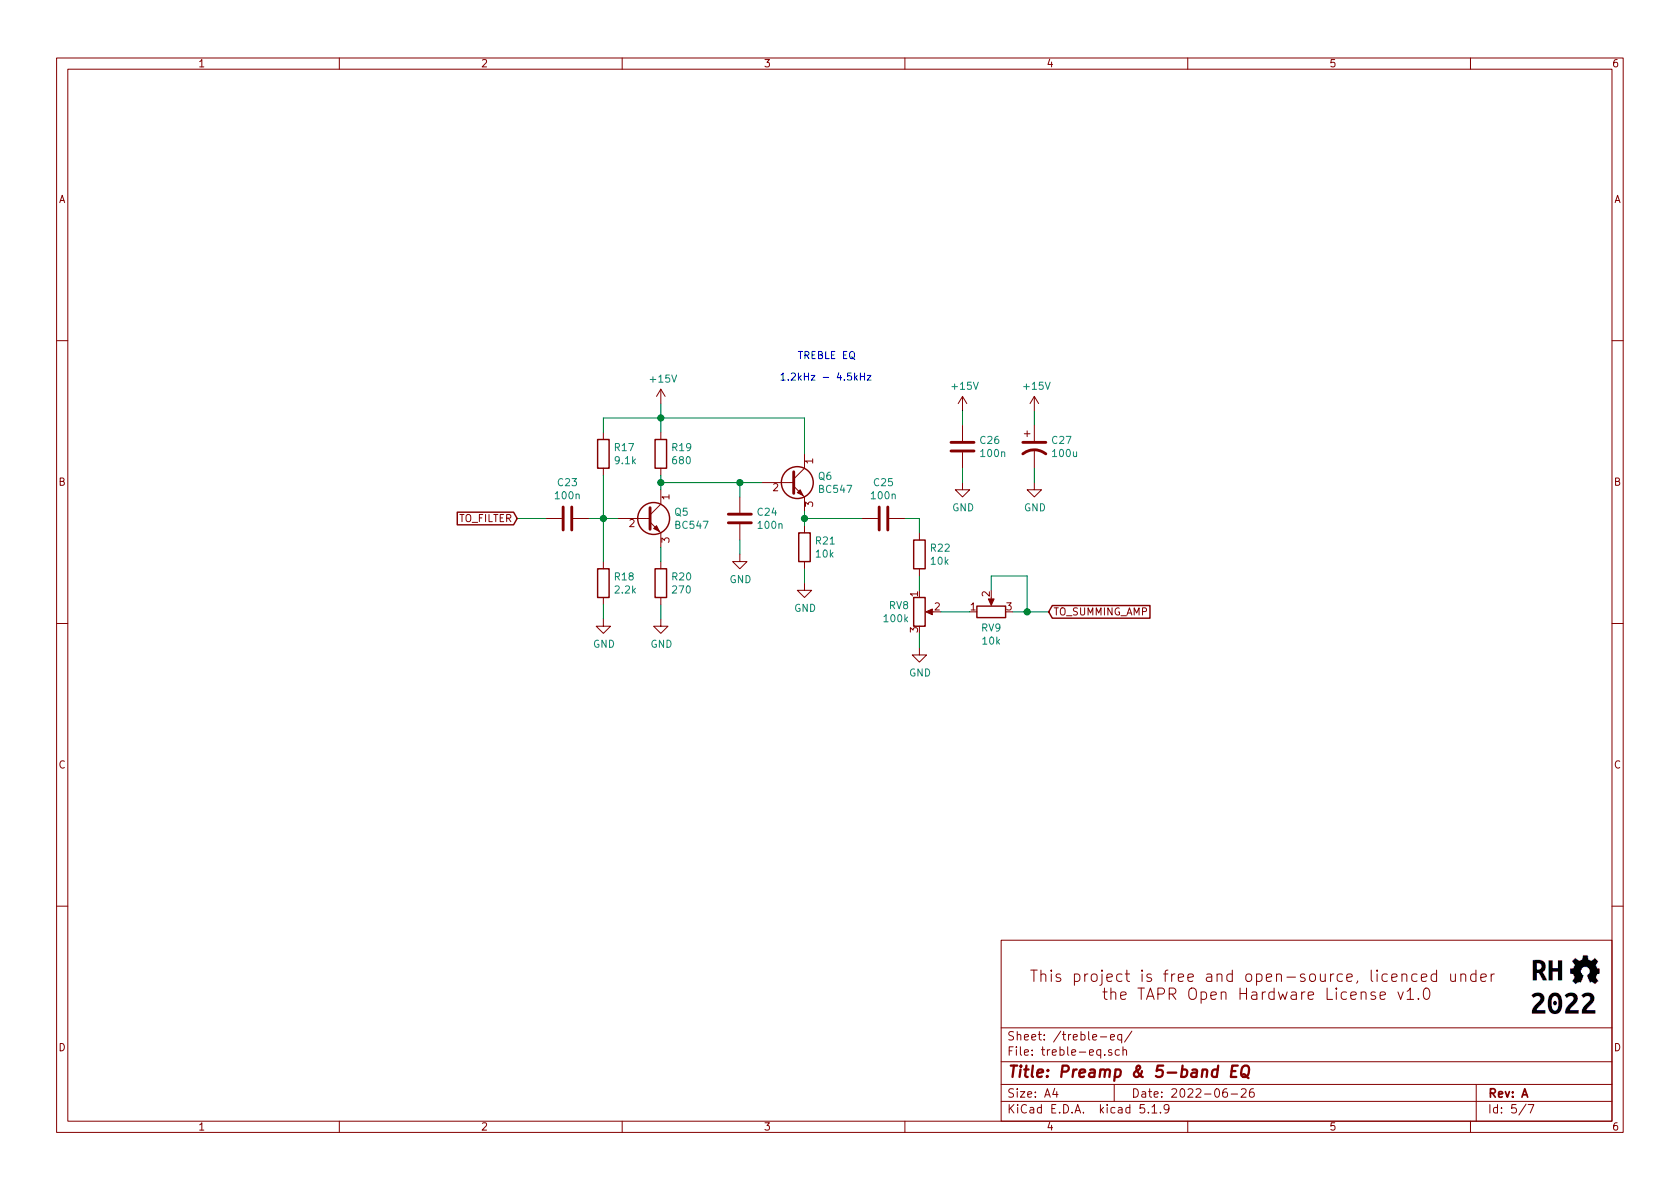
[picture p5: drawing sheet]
EESchema Schematic File Version 4
EELAYER 30 0
EELAYER END
$Descr A4 11693 8268
encoding utf-8
Sheet 5 7
Title "Preamp & 5-band EQ"
Date "2022-06-26"
Rev "A"
Comp ""
Comment1 ""
Comment2 ""
Comment3 ""
Comment4 ""
$EndDescr
$Comp
L Device:R R?
U 1 1
P 4600 3150
AR Path="/61028EB6/61107F30" Ref="R?"  Part="1" 
AR Path="/61104DB2/61107F30" Ref="R19"  Part="1" 
F 0 "R19" H 4670 3196 50  0000 L CNN
F 1 "680" H 4670 3105 50  0000 L CNN
F 2 "Resistor_THT:R_Axial_DIN0207_L6.3mm_D2.5mm_P2.54mm_Vertical" V 4530 3150 50  0001 C CNN
F 3 "~" H 4600 3150 50  0001 C CNN
	1    4600 3150
	1    0    0    -1  
$EndComp
$Comp
L Device:R R?
U 1 1
P 4200 3150
AR Path="/61028EB6/61107F36" Ref="R?"  Part="1" 
AR Path="/61104DB2/61107F36" Ref="R17"  Part="1" 
F 0 "R17" H 4270 3196 50  0000 L CNN
F 1 "9.1k" H 4270 3105 50  0000 L CNN
F 2 "Resistor_THT:R_Axial_DIN0207_L6.3mm_D2.5mm_P2.54mm_Vertical" V 4130 3150 50  0001 C CNN
F 3 "~" H 4200 3150 50  0001 C CNN
	1    4200 3150
	1    0    0    -1  
$EndComp
Wire Wire Line
	4100 3600 4200 3600
Wire Wire Line
	4200 3300 4200 3600
Connection ~ 4200 3600
Wire Wire Line
	4200 3600 4300 3600
Wire Wire Line
	4600 3300 4600 3350
Wire Wire Line
	4200 3000 4200 2900
Wire Wire Line
	4200 2900 4600 2900
Wire Wire Line
	4600 2900 4600 3000
$Comp
L Device:R R?
U 1 1
P 4600 4050
AR Path="/61028EB6/61107F44" Ref="R?"  Part="1" 
AR Path="/610E7A85/61107F44" Ref="R?"  Part="1" 
AR Path="/61104DB2/61107F44" Ref="R20"  Part="1" 
F 0 "R20" H 4670 4096 50  0000 L CNN
F 1 "270" H 4670 4005 50  0000 L CNN
F 2 "Resistor_THT:R_Axial_DIN0207_L6.3mm_D2.5mm_P2.54mm_Vertical" V 4530 4050 50  0001 C CNN
F 3 "~" H 4600 4050 50  0001 C CNN
	1    4600 4050
	1    0    0    -1  
$EndComp
$Comp
L Device:R R?
U 1 1
P 4200 4050
AR Path="/61028EB6/61107F4A" Ref="R?"  Part="1" 
AR Path="/61104DB2/61107F4A" Ref="R18"  Part="1" 
F 0 "R18" H 4270 4096 50  0000 L CNN
F 1 "2.2k" H 4270 4005 50  0000 L CNN
F 2 "Resistor_THT:R_Axial_DIN0207_L6.3mm_D2.5mm_P2.54mm_Vertical" V 4130 4050 50  0001 C CNN
F 3 "~" H 4200 4050 50  0001 C CNN
	1    4200 4050
	1    0    0    -1  
$EndComp
Wire Wire Line
	4200 3900 4200 3600
Wire Wire Line
	4200 4200 4200 4300
Wire Wire Line
	4600 4200 4600 4300
$Comp
L power:GND #PWR?
U 1 1
P 4200 4300
AR Path="/61028EB6/61107F53" Ref="#PWR?"  Part="1" 
AR Path="/61104DB2/61107F53" Ref="#PWR0144"  Part="1" 
F 0 "#PWR0144" H 4200 4050 50  0001 C CNN
F 1 "GND" H 4205 4127 50  0000 C CNN
F 2 "" H 4200 4300 50  0001 C CNN
F 3 "" H 4200 4300 50  0001 C CNN
	1    4200 4300
	1    0    0    -1  
$EndComp
$Comp
L power:GND #PWR?
U 1 1
P 4600 4300
AR Path="/61028EB6/61107F59" Ref="#PWR?"  Part="1" 
AR Path="/61104DB2/61107F59" Ref="#PWR0145"  Part="1" 
F 0 "#PWR0145" H 4600 4050 50  0001 C CNN
F 1 "GND" H 4605 4127 50  0000 C CNN
F 2 "" H 4600 4300 50  0001 C CNN
F 3 "" H 4600 4300 50  0001 C CNN
	1    4600 4300
	1    0    0    -1  
$EndComp
Wire Wire Line
	4600 3800 4600 3900
Wire Wire Line
	4600 3350 5150 3350
Connection ~ 4600 3350
Wire Wire Line
	4600 3350 4600 3400
Wire Wire Line
	5150 3450 5150 3350
Connection ~ 5150 3350
Wire Wire Line
	5150 3350 5300 3350
Wire Wire Line
	5150 3750 5150 3850
$Comp
L power:GND #PWR?
U 1 1
P 5150 3850
AR Path="/61028EB6/61107F67" Ref="#PWR?"  Part="1" 
AR Path="/61104DB2/61107F67" Ref="#PWR0146"  Part="1" 
F 0 "#PWR0146" H 5150 3600 50  0001 C CNN
F 1 "GND" H 5155 3677 50  0000 C CNN
F 2 "" H 5150 3850 50  0001 C CNN
F 3 "" H 5150 3850 50  0001 C CNN
	1    5150 3850
	1    0    0    -1  
$EndComp
$Comp
L Device:R R?
U 1 1
P 5600 3800
AR Path="/61028EB6/61107F73" Ref="R?"  Part="1" 
AR Path="/610E7A85/61107F73" Ref="R?"  Part="1" 
AR Path="/61104DB2/61107F73" Ref="R21"  Part="1" 
F 0 "R21" H 5670 3846 50  0000 L CNN
F 1 "10k" H 5670 3755 50  0000 L CNN
F 2 "Resistor_THT:R_Axial_DIN0207_L6.3mm_D2.5mm_P2.54mm_Vertical" V 5530 3800 50  0001 C CNN
F 3 "~" H 5600 3800 50  0001 C CNN
	1    5600 3800
	1    0    0    -1  
$EndComp
$Comp
L power:GND #PWR?
U 1 1
P 5600 4050
AR Path="/61028EB6/61107F79" Ref="#PWR?"  Part="1" 
AR Path="/61104DB2/61107F79" Ref="#PWR0147"  Part="1" 
F 0 "#PWR0147" H 5600 3800 50  0001 C CNN
F 1 "GND" H 5605 3877 50  0000 C CNN
F 2 "" H 5600 4050 50  0001 C CNN
F 3 "" H 5600 4050 50  0001 C CNN
	1    5600 4050
	1    0    0    -1  
$EndComp
Wire Wire Line
	5600 3150 5600 2900
Wire Wire Line
	5600 2900 4600 2900
Connection ~ 4600 2900
Wire Wire Line
	5600 4050 5600 3950
Wire Wire Line
	5600 3650 5600 3600
Wire Wire Line
	6000 3600 5600 3600
Connection ~ 5600 3600
Wire Wire Line
	5600 3600 5600 3550
$Comp
L Device:R R?
U 1 1
P 6400 3850
AR Path="/61028EB6/61107F87" Ref="R?"  Part="1" 
AR Path="/61104DB2/61107F87" Ref="R22"  Part="1" 
F 0 "R22" H 6470 3896 50  0000 L CNN
F 1 "10k" H 6470 3805 50  0000 L CNN
F 2 "Resistor_THT:R_Axial_DIN0207_L6.3mm_D2.5mm_P2.54mm_Vertical" V 6330 3850 50  0001 C CNN
F 3 "~" H 6400 3850 50  0001 C CNN
	1    6400 3850
	1    0    0    -1  
$EndComp
Wire Wire Line
	6300 3600 6400 3600
Wire Wire Line
	6400 3600 6400 3700
$Comp
L Device:R_POT RV?
U 1 1
P 6400 4250
AR Path="/61028EB6/61107F8F" Ref="RV?"  Part="1" 
AR Path="/610E7A85/61107F8F" Ref="RV?"  Part="1" 
AR Path="/61104DB2/61107F8F" Ref="RV8"  Part="1" 
F 0 "RV8" H 6331 4296 50  0000 R CNN
F 1 "100k" H 6331 4205 50  0000 R CNN
F 2 "Connector_PinHeader_2.54mm:PinHeader_1x03_P2.54mm_Vertical" H 6400 4250 50  0001 C CNN
F 3 "~" H 6400 4250 50  0001 C CNN
	1    6400 4250
	1    0    0    -1  
$EndComp
$Comp
L power:GND #PWR?
U 1 1
P 6400 4500
AR Path="/61028EB6/61107F95" Ref="#PWR?"  Part="1" 
AR Path="/61104DB2/61107F95" Ref="#PWR0148"  Part="1" 
F 0 "#PWR0148" H 6400 4250 50  0001 C CNN
F 1 "GND" H 6405 4327 50  0000 C CNN
F 2 "" H 6400 4500 50  0001 C CNN
F 3 "" H 6400 4500 50  0001 C CNN
	1    6400 4500
	1    0    0    -1  
$EndComp
Wire Wire Line
	6400 4500 6400 4400
$Comp
L Device:R_POT RV?
U 1 1
P 6900 4250
AR Path="/61028EB6/61107F9C" Ref="RV?"  Part="1" 
AR Path="/61104DB2/61107F9C" Ref="RV9"  Part="1" 
F 0 "RV9" V 6785 4250 50  0000 C CNN
F 1 "10k" V 6694 4250 50  0000 C CNN
F 2 "Potentiometer_THT:Potentiometer_Runtron_RM-065_Vertical" H 6900 4250 50  0001 C CNN
F 3 "~" H 6900 4250 50  0001 C CNN
	1    6900 4250
	0    -1   -1   0   
$EndComp
Wire Wire Line
	6900 4100 6900 4000
Wire Wire Line
	6900 4000 7150 4000
Wire Wire Line
	7150 4000 7150 4250
Wire Wire Line
	7150 4250 7050 4250
Wire Wire Line
	7150 4250 7300 4250
Connection ~ 7150 4250
Text GLabel 7300 4250 2    50   Input ~ 0
TO_SUMMING_AMP
Wire Wire Line
	3800 3600 3600 3600
Text GLabel 3600 3600 0    50   Input ~ 0
TO_FILTER
$Comp
L power:+15V #PWR?
U 1 1
P 4600 2800
AR Path="/61028EB6/61107FAB" Ref="#PWR?"  Part="1" 
AR Path="/61104DB2/61107FAB" Ref="#PWR0149"  Part="1" 
F 0 "#PWR0149" H 4600 2650 50  0001 C CNN
F 1 "+15V" H 4615 2973 50  0000 C CNN
F 2 "" H 4600 2800 50  0001 C CNN
F 3 "" H 4600 2800 50  0001 C CNN
	1    4600 2800
	1    0    0    -1  
$EndComp
Wire Wire Line
	4600 2900 4600 2800
$Comp
L Device:C C?
U 1 1
P 6700 3100
AR Path="/61028EB6/61107FB2" Ref="C?"  Part="1" 
AR Path="/610E7A85/61107FB2" Ref="C?"  Part="1" 
AR Path="/61104DB2/61107FB2" Ref="C26"  Part="1" 
F 0 "C26" H 6815 3146 50  0000 L CNN
F 1 "100n" H 6815 3055 50  0000 L CNN
F 2 "Capacitor_THT:C_Disc_D7.0mm_W2.5mm_P5.00mm" H 6738 2950 50  0001 C CNN
F 3 "~" H 6700 3100 50  0001 C CNN
	1    6700 3100
	1    0    0    -1  
$EndComp
$Comp
L power:+15V #PWR?
U 1 1
P 6700 2850
AR Path="/61028EB6/61107FB8" Ref="#PWR?"  Part="1" 
AR Path="/61104DB2/61107FB8" Ref="#PWR0150"  Part="1" 
F 0 "#PWR0150" H 6700 2700 50  0001 C CNN
F 1 "+15V" H 6715 3023 50  0000 C CNN
F 2 "" H 6700 2850 50  0001 C CNN
F 3 "" H 6700 2850 50  0001 C CNN
	1    6700 2850
	1    0    0    -1  
$EndComp
$Comp
L power:GND #PWR?
U 1 1
P 6700 3350
AR Path="/61028EB6/61107FBE" Ref="#PWR?"  Part="1" 
AR Path="/61104DB2/61107FBE" Ref="#PWR0151"  Part="1" 
F 0 "#PWR0151" H 6700 3100 50  0001 C CNN
F 1 "GND" H 6705 3177 50  0000 C CNN
F 2 "" H 6700 3350 50  0001 C CNN
F 3 "" H 6700 3350 50  0001 C CNN
	1    6700 3350
	1    0    0    -1  
$EndComp
Wire Wire Line
	6700 2950 6700 2850
Wire Wire Line
	6700 3350 6700 3250
$Comp
L Device:CP1 C?
U 1 1
P 7200 3100
AR Path="/61028EB6/61107FC6" Ref="C?"  Part="1" 
AR Path="/61104DB2/61107FC6" Ref="C27"  Part="1" 
F 0 "C27" H 7315 3146 50  0000 L CNN
F 1 "100u" H 7315 3055 50  0000 L CNN
F 2 "Capacitor_THT:CP_Radial_D6.3mm_P2.50mm" H 7200 3100 50  0001 C CNN
F 3 "~" H 7200 3100 50  0001 C CNN
	1    7200 3100
	1    0    0    -1  
$EndComp
$Comp
L power:GND #PWR?
U 1 1
P 7200 3350
AR Path="/61028EB6/61107FCC" Ref="#PWR?"  Part="1" 
AR Path="/61104DB2/61107FCC" Ref="#PWR0152"  Part="1" 
F 0 "#PWR0152" H 7200 3100 50  0001 C CNN
F 1 "GND" H 7205 3177 50  0000 C CNN
F 2 "" H 7200 3350 50  0001 C CNN
F 3 "" H 7200 3350 50  0001 C CNN
	1    7200 3350
	1    0    0    -1  
$EndComp
Wire Wire Line
	7200 3350 7200 3250
Wire Wire Line
	7200 2950 7200 2850
$Comp
L power:+15V #PWR?
U 1 1
P 7200 2850
AR Path="/61028EB6/61107FD4" Ref="#PWR?"  Part="1" 
AR Path="/61104DB2/61107FD4" Ref="#PWR0153"  Part="1" 
F 0 "#PWR0153" H 7200 2700 50  0001 C CNN
F 1 "+15V" H 7215 3023 50  0000 C CNN
F 2 "" H 7200 2850 50  0001 C CNN
F 3 "" H 7200 2850 50  0001 C CNN
	1    7200 2850
	1    0    0    -1  
$EndComp
Text Notes 5550 2500 0    50   ~ 0
TREBLE EQ
Wire Wire Line
	6400 4000 6400 4100
Wire Wire Line
	6550 4250 6750 4250
$Comp
L Device:C C?
U 1 1
P 3950 3600
AR Path="/61028EB6/61107FDD" Ref="C?"  Part="1" 
AR Path="/610E7A85/61107FDD" Ref="C?"  Part="1" 
AR Path="/61104DB2/61107FDD" Ref="C23"  Part="1" 
F 0 "C23" V 3698 3600 50  0000 C CNN
F 1 "100n" V 3789 3600 50  0000 C CNN
F 2 "Capacitor_THT:C_Disc_D7.0mm_W2.5mm_P5.00mm" H 3988 3450 50  0001 C CNN
F 3 "~" H 3950 3600 50  0001 C CNN
	1    3950 3600
	0    1    1    0   
$EndComp
$Comp
L Device:C C?
U 1 1
P 6150 3600
AR Path="/61028EB6/61107FE3" Ref="C?"  Part="1" 
AR Path="/610E7A85/61107FE3" Ref="C?"  Part="1" 
AR Path="/61104DB2/61107FE3" Ref="C25"  Part="1" 
F 0 "C25" V 5898 3600 50  0000 C CNN
F 1 "100n" V 5989 3600 50  0000 C CNN
F 2 "Capacitor_THT:C_Disc_D7.0mm_W2.5mm_P5.00mm" H 6188 3450 50  0001 C CNN
F 3 "~" H 6150 3600 50  0001 C CNN
	1    6150 3600
	0    1    1    0   
$EndComp
$Comp
L Device:C C?
U 1 1
P 5150 3600
AR Path="/61028EB6/61107FE9" Ref="C?"  Part="1" 
AR Path="/610E7A85/61107FE9" Ref="C?"  Part="1" 
AR Path="/61104DB2/61107FE9" Ref="C24"  Part="1" 
F 0 "C24" H 5265 3646 50  0000 L CNN
F 1 "100n" H 5265 3555 50  0000 L CNN
F 2 "Capacitor_THT:C_Disc_D7.0mm_W2.5mm_P5.00mm" H 5188 3450 50  0001 C CNN
F 3 "~" H 5150 3600 50  0001 C CNN
	1    5150 3600
	1    0    0    -1  
$EndComp
$Comp
L Transistor_BJT:BC547 Q?
U 1 1
P 4500 3600
AR Path="/6110D687/61CB3394" Ref="Q?"  Part="1" 
AR Path="/61104DB2/61CB3394" Ref="Q5"  Part="1" 
F 0 "Q5" H 4691 3646 50  0000 L CNN
F 1 "BC547" H 4691 3555 50  0000 L CNN
F 2 "Package_TO_SOT_THT:TO-92_Inline_Wide" H 4700 3525 50  0001 L CIN
F 3 "https://www.onsemi.com/pub/Collateral/BC550-D.pdf" H 4500 3600 50  0001 L CNN
	1    4500 3600
	1    0    0    -1  
$EndComp
$Comp
L Transistor_BJT:BC547 Q?
U 1 1
P 5500 3350
AR Path="/6110D687/61CB6051" Ref="Q?"  Part="1" 
AR Path="/61104DB2/61CB6051" Ref="Q6"  Part="1" 
F 0 "Q6" H 5691 3396 50  0000 L CNN
F 1 "BC547" H 5691 3305 50  0000 L CNN
F 2 "Package_TO_SOT_THT:TO-92_Inline_Wide" H 5700 3275 50  0001 L CIN
F 3 "https://www.onsemi.com/pub/Collateral/BC550-D.pdf" H 5500 3350 50  0001 L CNN
	1    5500 3350
	1    0    0    -1  
$EndComp
Text Notes 5425 2650 0    50   ~ 0
1.2kHz - 4.5kHz
$EndSCHEMATC
